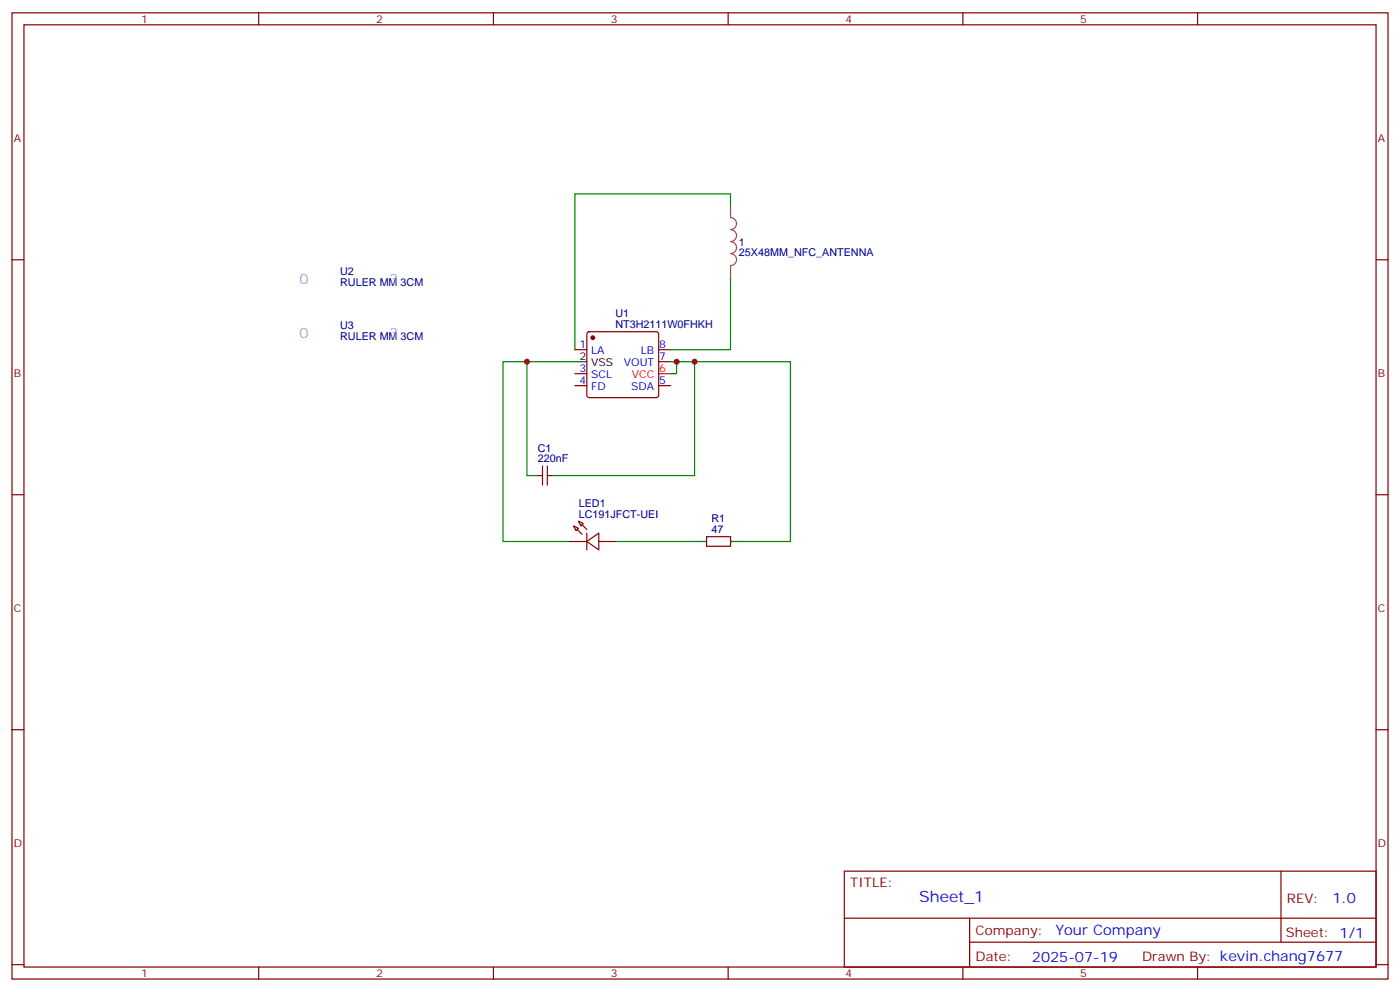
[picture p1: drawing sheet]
<svg xmlns="http://www.w3.org/2000/svg" width="412mm" height="292mm" viewBox="0 0 412 292" stroke-linecap="round" stroke-linejoin="round" font-family="sans-serif">
<g fill="none" stroke="#870000" stroke-width=".35">
<path d="M3.5 3.8h405.4v284.3h-405.4zM7.1 7.3h398.2v277.3h-398.2zM76.2 3.8v3.5M145.3 3.8v3.5M214.5 3.8v3.5M283.6 3.8v3.5M352.8 3.8v3.5M3.5 76.4h3.6M405.3 76.4h3.6M173.1 97.8l.5-.2h19.7l.5 .2 .2 .5v18l-.2 .5-.5 .2h-19.7l-.5-.2-.2-.5v-18zM169.3 102.9h3.6M169.3 113.5h3.6"/>
<path d="M169.3 110h3.6M194 102.9h3.6M194 106.4h3.6M194 113.5h3.6M158.7 139.9h1.1M159.8 137.1v5.7M161.2 137.1v5.7M161.2 139.9h1.1M3.5 145.6h3.6M167.6 159.3h5.3M169 154.8l1.4 .7-.7 .7zM170.4 153.4l1.4 .7-.7 .7z"/>
<path d="M172.9 159.3l3.5-2.4v4.9zM172.9 156.9v4.9M176.4 159.3h5.3M208.1 157.9h7.1v2.9h-7.1zM405.3 145.6h3.6M3.5 214.7h3.6M405.3 214.7h3.6M248.7 256.4h156.6v28.2h-156.6zM377.3 256.4v20.9M248.7 270.2h156.5M285.6 277.3h119.6M285.6 270.2v14.1"/>
<path d="M3.5 283.9h3.6M76.2 284.6v3.5M145.3 284.6v3.5M214.5 284.6v3.5M283.6 284.6v3.5M352.8 284.6v3.5M405.3 283.9h3.6"/>
</g>
<path d="M194 110h3.6" fill="none" stroke="#f00" stroke-width=".35"/>
<path d="M169.3 106.4h3.6M155.2 139.9h3.5M162.3 139.9h3.5M204.6 159.3h3.5M215.2 159.3h3.5" fill="none" stroke="#000" stroke-width=".35"/>
<g fill="#870000" stroke="#870000" stroke-width=".35">
<path d="M170 155.8l1.4 1.4z"/>
<path d="M171.4 154.4l1.5 1.4z"/>
<circle cx="174.6" cy="99.4" r=".53"/>
</g>
<path d="M215.2 60.6v3.4a1.76 1.76 0 0 1 1.8 1.8 1.76 1.76 0 0 1-1.8 1.8 1.76 1.76 0 0 1 1.8 1.7 1.76 1.76 0 0 1-1.8 1.8 1.76 1.76 0 0 1 1.8 1.8 1.76 1.76 0 0 1-1.8 1.7 1.76 1.76 0 0 1 1.8 1.8 1.76 1.76 0 0 1-1.8 1.8M215.2 78.3v3.4" fill="none" stroke="#a64a4a" stroke-width=".35"/>
<path d="M215.2 60.6v-3.6h-45.9v45.9M215.2 81.7v21.2h-17.6M155.2 106.4h-7v52.9h19.4M169.3 106.4h-14.1v33.5M197.6 106.4h7v33.5h-38.8M199.3 106.4v3.6h-1.7M204.6 106.4h28.2v52.9h-14.1M181.7 159.3h22.9" fill="none" stroke="#008700" stroke-width=".35"/>
<path d="M88.2 87h28.2M88.2 85.3v3.5M102.3 85.3v3.5v-1.8M116.4 85.3v3.5M88.2 101.1v3.6M88.2 102.9h28.2M102.3 101.1v3.6v-1.8M116.4 101.1v3.6" fill="none" stroke="#fff" stroke-width=".35"/>
<g fill="#c00">
<circle cx="155.2" cy="106.4" r=".88"/>
<circle cx="204.6" cy="106.4" r=".88"/>
<circle cx="199.3" cy="106.4" r=".88"/>
</g>
<text font-size="4.6" fill="#00f" x="270.8" y="265.4">Sheet_1</text>
<g font-size="4.2" fill="#979fad">
<text x="88.2" y="83.5">0</text>
<text x="114.7" y="83.5">3</text>
<text x="88.2" y="99.4">0</text>
<text x="114.7" y="99.4">3</text>
</g>
<g font-size="4.2" fill="#00f">
<text x="392.5" y="265.6">1.0</text>
<text x="310.9" y="275.2">Your Company</text>
<text x="304" y="283">2025-07-19</text>
</g>
<g font-size="3.9" fill="#800">
<text x="250.5" y="260.9">TITLE:</text>
<text x="379.1" y="265.6">REV:</text>
<text x="287.4" y="275.1">Company:</text>
<text x="378.7" y="275.8">Sheet: 1/1</text>
<text x="287.4" y="282.8">Date:</text>
<text x="336.4" y="282.9">Drawn By: kevin.chang7677</text>
</g>
<g font-size="3.2" fill="#800">
<text x="41.6" y="6.8">1</text>
<text x="110.8" y="6.8">2</text>
<text x="179.9" y="6.8">3</text>
<text x="249.1" y="6.8">4</text>
<text x="318.2" y="6.8">5</text>
<text x="4.1" y="41.9">A</text>
<text x="405.9" y="41.9">A</text>
<text x="4.1" y="111">B</text>
<text x="405.9" y="111">B</text>
<text x="4.1" y="180.2">C</text>
<text x="405.9" y="180.2">C</text>
<text x="4.1" y="249.3">D</text>
<text x="405.9" y="249.3">D</text>
<text x="41.6" y="287.6">1</text>
<text x="110.8" y="287.6">2</text>
<text x="179.9" y="287.6">3</text>
<text x="249.1" y="287.6">4</text>
<text x="318.2" y="287.6">5</text>
</g>
<g font-size="3.2" fill="#000080">
<text x="217.7" y="75.5">25X48MM_NFC_ANTENNA</text>
<text x="217.7" y="72.3">1</text>
<text x="100.2" y="81">U2</text>
<text x="100.2" y="84.2">RULER MM 3CM</text>
<text x="181.3" y="93.4">U1</text>
<text x="100.2" y="100.1">RULER MM 3CM</text>
<text x="100.2" y="96.9">U3</text>
<text x="181.3" y="96.6">NT3H2111W0FHKH</text>
<text x="158.4" y="136.1">220nF</text>
<text x="158.4" y="132.9">C1</text>
<text x="170.5" y="149.2">LED1</text>
<text x="170.5" y="152.3">LC191JFCT-UEI</text>
<text x="209.6" y="153.7">R1</text>
<text x="209.6" y="156.9">47</text>
</g>
<g font-size="3.2">
<text x="170.7" y="106.1">2</text>
<text x="174.2" y="107.8">VSS</text>
</g>
<g font-size="3.2" fill="#00f">
<text x="170.7" y="102.6">1</text>
<text x="174.2" y="104.3">LA</text>
<text x="183.8" y="107.8">VOUT</text>
<text x="188.8" y="104.3">LB</text>
<text x="194.2" y="102.6">8</text>
<text x="194.2" y="106.1">7</text>
<text x="170.7" y="113.1">4</text>
<text x="170.7" y="109.6">3</text>
<text x="174.2" y="111.4">SCL</text>
<text x="194.2" y="113.1">5</text>
<text x="174.2" y="114.9">FD</text>
<text x="185.9" y="114.9">SDA</text>
</g>
<g font-size="3.2" fill="#f00">
<text x="186.1" y="111.4">VCC</text>
<text x="194.2" y="109.6">6</text>
</g>
</svg>
